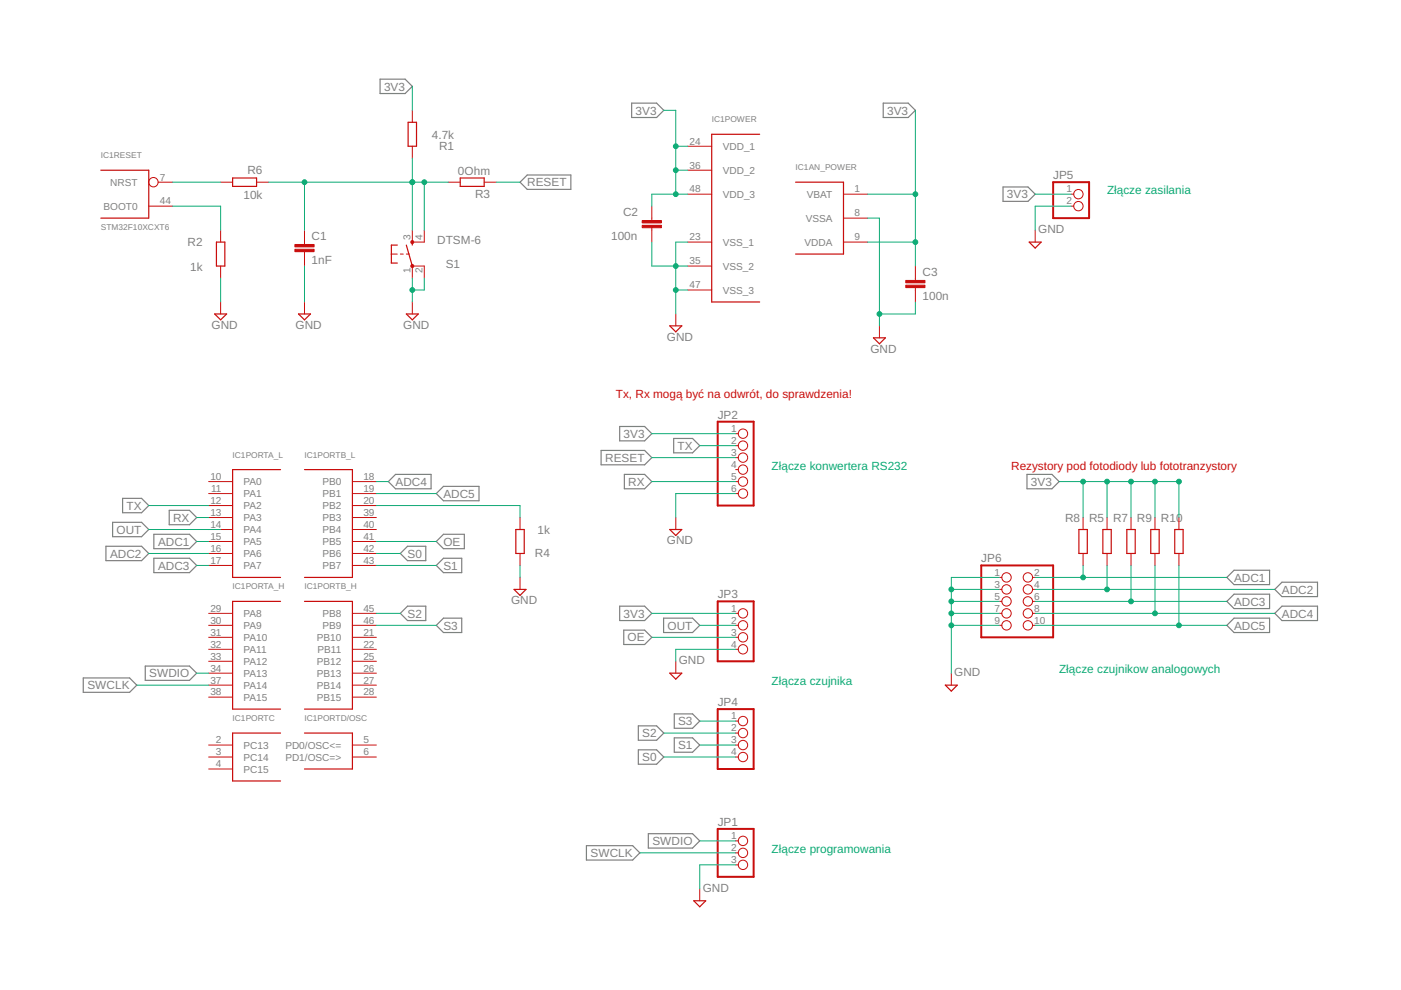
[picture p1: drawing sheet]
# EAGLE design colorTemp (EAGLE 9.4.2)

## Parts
C1  1nF  C-EUC0402  [C0402]
C2  100n  C-EUC0402  [C0402]
C3  100n  C-EUC0402  [C0402]
IC1  STM32F10XCXT6  [TQFP48]
JP1  PINHD-1X3  [1X03]
JP2  PINHD-1X6/90  [1X06/90]
JP3  PINHD-1X4  [1X04]
JP4  PINHD-1X4  [1X04]
JP5  PINHD-1X2  [1X02]
JP6  PINHD-2X5  [2X05]
R1  4.7k  R-EU_R0402  [R0402]
R2  1k  R-EU_R0402  [R0402]
R3  0Ohm  R-EU_R0402  [R0402]
R4  1k  R-EU_R0402  [R0402]
R5  R-EU_R0402  [R0402]
R6  10k  R-EU_R0402  [R0402]
R7  R-EU_R0402  [R0402]
R8  R-EU_R0402  [R0402]
R9  R-EU_R0402  [R0402]
R10  R-EU_R0402  [R0402]
S1  DTSM-6  [DTSM-6]

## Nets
3V3: C2.1 C3.1 IC1.1(AN_POWER:VBAT) IC1.9(AN_POWER:VDDA) IC1.24(POWER:VDD_1) IC1.36(POWER:VDD_2) IC1.48(POWER:VDD_3) JP2.1 JP3.1 JP5.1 R1.2 R5.1 R7.1 R8.1 R9.1 R10.1
ADC1: IC1.15(PORTA_L:PA5) JP6.2 R8.2
ADC2: IC1.16(PORTA_L:PA6) JP6.4 R5.2
ADC3: IC1.17(PORTA_L:PA7) JP6.6 R7.2
ADC4: IC1.18(PORTB_L:PB0) JP6.8 R9.2
ADC5: IC1.19(PORTB_L:PB1) JP6.10 R10.2
GND: C1.2 C2.2 C3.2 IC1.8(AN_POWER:VSSA) IC1.23(POWER:VSS_1) IC1.35(POWER:VSS_2) IC1.47(POWER:VSS_3) JP1.3 JP2.6 JP3.4 JP5.2 JP6.1 JP6.3 JP6.5 JP6.7 JP6.9 R2.1 R4.1 S1.1 S1.2
N$2: IC1.44(RESET:BOOT0) R2.2
N$9: IC1.20(PORTB_L:PB2) R4.2
N$18: IC1.7(RESET:NRST) R6.2
N$20: C1.1 R1.1 R3.2 R6.1 S1.3 S1.4
OE: IC1.41(PORTB_L:PB5) JP3.3
OUT: IC1.14(PORTA_L:PA4) JP3.2
RESET: JP2.3 R3.1
RX: IC1.13(PORTA_L:PA3) JP2.5
S0: IC1.42(PORTB_L:PB6) JP4.4
S1: IC1.43(PORTB_L:PB7) JP4.3
S2: IC1.45(PORTB_H:PB8) JP4.2
S3: IC1.46(PORTB_H:PB9) JP4.1
SWCLK: IC1.37(PORTA_H:PA14) JP1.2
SWDIO: IC1.34(PORTA_H:PA13) JP1.1
TX: IC1.12(PORTA_L:PA2) JP2.2
Unconnected: IC1.2(PORTC:PC13) IC1.3(PORTC:PC14) IC1.4(PORTC:PC15) IC1.5(PORTD/OSC:PD0/OSC<=) IC1.6(PORTD/OSC:PD1/OSC=>) IC1.10(PORTA_L:PA0) IC1.11(PORTA_L:PA1) IC1.21(PORTB_H:PB10) IC1.22(PORTB_H:PB11) IC1.25(PORTB_H:PB12) IC1.26(PORTB_H:PB13) IC1.27(PORTB_H:PB14) IC1.28(PORTB_H:PB15) IC1.29(PORTA_H:PA8) IC1.30(PORTA_H:PA9) IC1.31(PORTA_H:PA10) IC1.32(PORTA_H:PA11) IC1.33(PORTA_H:PA12) IC1.38(PORTA_H:PA15) IC1.39(PORTB_L:PB3) IC1.40(PORTB_L:PB4) JP2.4

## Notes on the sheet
- Złącze zasilania
- Tx, Rx mogą być na odwrót, do sprawdzenia!
- Złącze konwertera RS232 | Rezystory pod fotodiody lub fototranzystory
- Złącze czujnikow analogowych
- Złącza czujnika
- Złącze programowania
